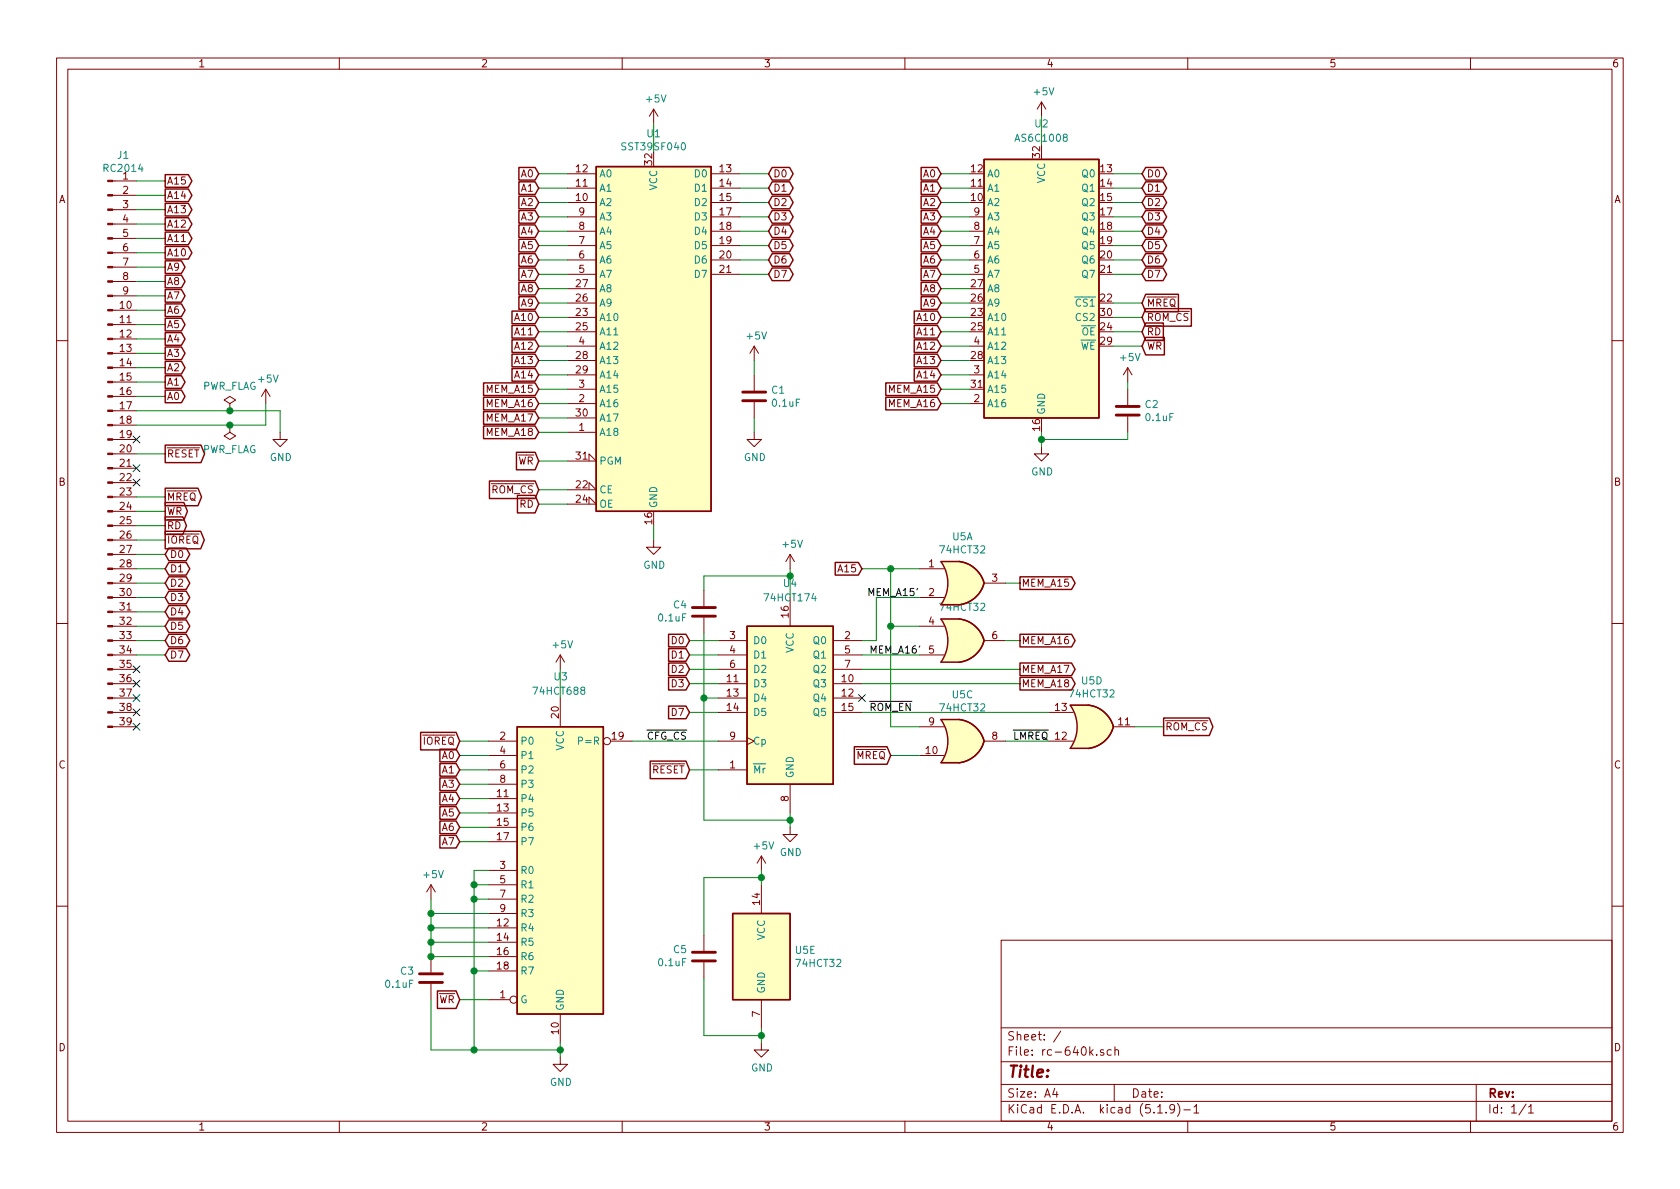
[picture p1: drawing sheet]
EESchema Schematic File Version 4
EELAYER 30 0
EELAYER END
$Descr A4 11693 8268
encoding utf-8
Sheet 1 1
Title ""
Date ""
Rev ""
Comp ""
Comment1 ""
Comment2 ""
Comment3 ""
Comment4 ""
$EndDescr
$Comp
L Connector:Conn_01x39_Male J1
U 1 1
P 750 3150
F 0 "J1" H 858 5231 50  0000 C CNN
F 1 "RC2014" H 858 5140 50  0000 C CNN
F 2 "Connector_PinHeader_2.54mm:PinHeader_1x39_P2.54mm_Vertical" H 750 3150 50  0001 C CNN
F 3 "~" H 750 3150 50  0001 C CNN
	1    750  3150
	1    0    0    -1  
$EndComp
Wire Wire Line
	950  2050 1150 2050
Wire Wire Line
	1150 2150 950  2150
Wire Wire Line
	950  2250 1150 2250
Wire Wire Line
	1150 2350 950  2350
Wire Wire Line
	950  2450 1150 2450
Wire Wire Line
	1150 2550 950  2550
Wire Wire Line
	950  2650 1150 2650
Wire Wire Line
	1150 2750 950  2750
$Comp
L power:GND #PWR0101
U 1 1
P 1950 3000
F 0 "#PWR0101" H 1950 2750 50  0001 C CNN
F 1 "GND" H 1955 2827 50  0000 C CNN
F 2 "" H 1950 3000 50  0001 C CNN
F 3 "" H 1950 3000 50  0001 C CNN
	1    1950 3000
	1    0    0    -1  
$EndComp
Wire Wire Line
	950  2850 1600 2850
Wire Wire Line
	950  2950 1600 2950
Text GLabel 1150 2750 2    50   Output ~ 0
A0
Text GLabel 1150 2650 2    50   Output ~ 0
A1
Text GLabel 1150 2550 2    50   Output ~ 0
A2
Text GLabel 1150 2450 2    50   Output ~ 0
A3
Text GLabel 1150 2350 2    50   Output ~ 0
A4
Text GLabel 1150 2250 2    50   Output ~ 0
A5
Text GLabel 1150 2150 2    50   Output ~ 0
A6
Text GLabel 1150 2050 2    50   Output ~ 0
A7
Text GLabel 1150 3850 2    50   BiDi ~ 0
D0
Text GLabel 1150 3950 2    50   BiDi ~ 0
D1
Text GLabel 1150 4050 2    50   BiDi ~ 0
D2
Text GLabel 1150 4150 2    50   BiDi ~ 0
D3
Text GLabel 1150 4250 2    50   BiDi ~ 0
D4
Text GLabel 1150 4350 2    50   BiDi ~ 0
D5
Text GLabel 1150 4450 2    50   BiDi ~ 0
D6
Text GLabel 1150 4550 2    50   BiDi ~ 0
D7
Wire Wire Line
	950  3850 1150 3850
Wire Wire Line
	950  3950 1150 3950
Wire Wire Line
	950  4050 1150 4050
Wire Wire Line
	950  4150 1150 4150
Wire Wire Line
	950  4250 1150 4250
Wire Wire Line
	950  4350 1150 4350
Wire Wire Line
	950  4450 1150 4450
Wire Wire Line
	950  4550 1150 4550
Text GLabel 1150 3550 2    50   Output ~ 0
~WR
Text GLabel 1150 3650 2    50   Output ~ 0
~RD
Wire Wire Line
	1150 3650 950  3650
Wire Wire Line
	1150 3550 950  3550
NoConn ~ 950  4650
NoConn ~ 950  4750
NoConn ~ 950  4850
NoConn ~ 950  4950
NoConn ~ 950  5050
$Comp
L power:+5V #PWR0105
U 1 1
P 1850 2800
F 0 "#PWR0105" H 1850 2650 50  0001 C CNN
F 1 "+5V" H 1865 2973 50  0000 C CNN
F 2 "" H 1850 2800 50  0001 C CNN
F 3 "" H 1850 2800 50  0001 C CNN
	1    1850 2800
	1    0    0    -1  
$EndComp
$Comp
L power:PWR_FLAG #FLG0101
U 1 1
P 1600 2850
F 0 "#FLG0101" H 1600 2925 50  0001 C CNN
F 1 "PWR_FLAG" H 1600 3023 50  0000 C CNN
F 2 "" H 1600 2850 50  0001 C CNN
F 3 "~" H 1600 2850 50  0001 C CNN
	1    1600 2850
	1    0    0    -1  
$EndComp
$Comp
L power:PWR_FLAG #FLG0102
U 1 1
P 1600 2950
F 0 "#FLG0102" H 1600 3025 50  0001 C CNN
F 1 "PWR_FLAG" H 1600 3123 50  0000 C CNN
F 2 "" H 1600 2950 50  0001 C CNN
F 3 "~" H 1600 2950 50  0001 C CNN
	1    1600 2950
	-1   0    0    1   
$EndComp
Wire Wire Line
	1950 2850 1950 3000
Wire Wire Line
	1850 2950 1850 2800
NoConn ~ 950  3250
NoConn ~ 950  3350
Text GLabel 1150 3750 2    50   Output ~ 0
~IOREQ
Wire Wire Line
	950  3750 1150 3750
Text GLabel 1150 3150 2    50   Output ~ 0
~RESET
Wire Wire Line
	950  3150 1150 3150
Connection ~ 1600 2950
Connection ~ 1600 2850
Text GLabel 1150 3450 2    50   Output ~ 0
~MREQ
Wire Wire Line
	950  3450 1150 3450
Text GLabel 1150 1950 2    50   Output ~ 0
A8
Text GLabel 1150 1850 2    50   Output ~ 0
A9
Text GLabel 1150 1650 2    50   Output ~ 0
A11
Text GLabel 1150 1550 2    50   Output ~ 0
A12
Text GLabel 1150 1450 2    50   Output ~ 0
A13
Text GLabel 1150 1350 2    50   Output ~ 0
A14
Text GLabel 1150 1250 2    50   Output ~ 0
A15
Wire Wire Line
	950  1950 1150 1950
Wire Wire Line
	950  1850 1150 1850
Wire Wire Line
	950  1750 1150 1750
Wire Wire Line
	950  1650 1150 1650
Wire Wire Line
	950  1550 1150 1550
Wire Wire Line
	950  1450 1150 1450
Wire Wire Line
	950  1350 1150 1350
Wire Wire Line
	950  1250 1150 1250
$Comp
L 74xx:74HCT688 U3
U 1 1
P 3900 6050
F 0 "U3" H 3850 7400 50  0000 L CNN
F 1 "74HCT688" H 3700 7300 50  0000 L CNN
F 2 "Package_DIP:DIP-20_W7.62mm_LongPads" H 3900 6050 50  0001 C CNN
F 3 "https://www.ti.com/lit/ds/symlink/cd54hc688.pdf" H 3900 6050 50  0001 C CNN
	1    3900 6050
	1    0    0    -1  
$EndComp
$Comp
L 74xx:74LS174 U4
U 1 1
P 5500 4850
F 0 "U4" H 5500 5650 50  0000 C CNN
F 1 "74HCT174" H 5500 5550 50  0000 C CNN
F 2 "Package_DIP:DIP-16_W7.62mm_LongPads" H 5500 4850 50  0001 C CNN
F 3 "http://www.ti.com/lit/gpn/sn74LS174" H 5500 4850 50  0001 C CNN
	1    5500 4850
	1    0    0    -1  
$EndComp
Text GLabel 4800 4450 0    50   Input ~ 0
D0
Text GLabel 4800 4550 0    50   Input ~ 0
D1
Text GLabel 4800 4650 0    50   Input ~ 0
D2
Text GLabel 4800 4750 0    50   Input ~ 0
D3
Text GLabel 4800 4950 0    50   Input ~ 0
D7
Wire Wire Line
	4800 4450 5000 4450
Wire Wire Line
	4800 4550 5000 4550
Wire Wire Line
	4800 4650 5000 4650
Wire Wire Line
	4800 4750 5000 4750
Text GLabel 4800 5350 0    50   Input ~ 0
~RESET
Wire Wire Line
	4800 5350 5000 5350
Wire Wire Line
	4800 4950 5000 4950
Text GLabel 7100 4050 2    50   Output ~ 0
MEM_A15
Text GLabel 7100 4650 2    50   Output ~ 0
MEM_A17
Wire Wire Line
	7000 4050 7100 4050
Wire Wire Line
	7000 4450 7100 4450
Wire Wire Line
	6000 4650 7100 4650
Text GLabel 1150 1750 2    50   Output ~ 0
A10
$Comp
L Memory_RAM:628128_DIP32_SSOP32 U2
U 1 1
P 7250 2000
F 0 "U2" H 7250 3150 50  0000 C CNN
F 1 "AS6C1008" H 7250 3050 50  0000 C CNN
F 2 "Package_DIP:DIP-32_W15.24mm_LongPads" H 7250 2100 50  0001 C CNN
F 3 "https://www.alliancememory.com/wp-content/uploads/pdf/AS6C4008.pdf" H 7250 2100 50  0001 C CNN
	1    7250 2000
	1    0    0    -1  
$EndComp
$Comp
L rc-640k:SST39SF040 U1
U 1 1
P 4550 2400
F 0 "U1" H 4550 3881 50  0000 C CNN
F 1 "SST39SF040" H 4550 3790 50  0000 C CNN
F 2 "Package_DIP:DIP-32_W15.24mm_LongPads" H 4550 2700 50  0001 C CNN
F 3 "http://ww1.microchip.com/downloads/en/DeviceDoc/25022B.pdf" H 4550 2700 50  0001 C CNN
	1    4550 2400
	1    0    0    -1  
$EndComp
Text GLabel 3750 1200 0    50   Input ~ 0
A0
Text GLabel 3750 1300 0    50   Input ~ 0
A1
Text GLabel 3750 1400 0    50   Input ~ 0
A2
Text GLabel 3750 1500 0    50   Input ~ 0
A3
Text GLabel 3750 1600 0    50   Input ~ 0
A4
Text GLabel 3750 1700 0    50   Input ~ 0
A5
Text GLabel 3750 1800 0    50   Input ~ 0
A6
Text GLabel 3750 1900 0    50   Input ~ 0
A7
Text GLabel 3750 2000 0    50   Input ~ 0
A8
Text GLabel 3750 2100 0    50   Input ~ 0
A9
Text GLabel 3750 2200 0    50   Input ~ 0
A10
Text GLabel 3750 2300 0    50   Input ~ 0
A11
Text GLabel 3750 2400 0    50   Input ~ 0
A12
Text GLabel 3750 2500 0    50   Input ~ 0
A13
Text GLabel 3750 2600 0    50   Input ~ 0
A14
Text GLabel 3750 2700 0    50   Input ~ 0
MEM_A15
Text GLabel 3750 2800 0    50   Input ~ 0
MEM_A16
Text GLabel 3750 2900 0    50   Input ~ 0
MEM_A17
Text GLabel 3750 3000 0    50   Input ~ 0
MEM_A18
Text GLabel 3750 3200 0    50   Input ~ 0
~WR
Text GLabel 3750 3500 0    50   Input ~ 0
~RD
Text GLabel 3750 3400 0    50   Input ~ 0
~ROM_CS
Text GLabel 5350 1200 2    50   BiDi ~ 0
D0
Text GLabel 5350 1300 2    50   BiDi ~ 0
D1
Text GLabel 5350 1400 2    50   BiDi ~ 0
D2
Text GLabel 5350 1500 2    50   BiDi ~ 0
D3
Text GLabel 5350 1600 2    50   BiDi ~ 0
D4
Text GLabel 5350 1700 2    50   BiDi ~ 0
D5
Text GLabel 5350 1800 2    50   BiDi ~ 0
D6
Text GLabel 5350 1900 2    50   BiDi ~ 0
D7
Wire Wire Line
	3750 1200 3950 1200
Wire Wire Line
	3750 1300 3950 1300
Wire Wire Line
	3750 1400 3950 1400
Wire Wire Line
	3750 1500 3950 1500
Wire Wire Line
	3750 1600 3950 1600
Wire Wire Line
	3750 1700 3950 1700
Wire Wire Line
	3750 1800 3950 1800
Wire Wire Line
	3750 1900 3950 1900
Wire Wire Line
	3750 2000 3950 2000
Wire Wire Line
	3750 2100 3950 2100
Wire Wire Line
	3750 2200 3950 2200
Wire Wire Line
	3750 2300 3950 2300
Wire Wire Line
	3750 2400 3950 2400
Wire Wire Line
	3750 2500 3950 2500
Wire Wire Line
	3750 2600 3950 2600
Wire Wire Line
	3750 2700 3950 2700
Wire Wire Line
	3750 2800 3950 2800
Wire Wire Line
	3750 2900 3950 2900
Wire Wire Line
	3750 3000 3950 3000
Wire Wire Line
	3750 3200 3950 3200
Wire Wire Line
	3750 3400 3950 3400
Wire Wire Line
	3750 3500 3950 3500
Wire Wire Line
	5150 1200 5350 1200
Wire Wire Line
	5150 1300 5350 1300
Wire Wire Line
	5150 1400 5350 1400
Wire Wire Line
	5150 1500 5350 1500
Wire Wire Line
	5150 1600 5350 1600
Wire Wire Line
	5150 1700 5350 1700
Wire Wire Line
	5150 1800 5350 1800
Wire Wire Line
	5150 1900 5350 1900
Text GLabel 6550 1200 0    50   Input ~ 0
A0
Text GLabel 6550 1300 0    50   Input ~ 0
A1
Text GLabel 6550 1400 0    50   Input ~ 0
A2
Text GLabel 6550 1500 0    50   Input ~ 0
A3
Text GLabel 6550 1600 0    50   Input ~ 0
A4
Text GLabel 6550 1700 0    50   Input ~ 0
A5
Text GLabel 6550 1800 0    50   Input ~ 0
A6
Text GLabel 6550 1900 0    50   Input ~ 0
A7
Text GLabel 6550 2000 0    50   Input ~ 0
A8
Text GLabel 6550 2100 0    50   Input ~ 0
A9
Text GLabel 6550 2200 0    50   Input ~ 0
A10
Text GLabel 6550 2300 0    50   Input ~ 0
A11
Text GLabel 6550 2400 0    50   Input ~ 0
A12
Text GLabel 6550 2500 0    50   Input ~ 0
A13
Text GLabel 6550 2600 0    50   Input ~ 0
A14
Text GLabel 6550 2700 0    50   Input ~ 0
MEM_A15
Text GLabel 6550 2800 0    50   Input ~ 0
MEM_A16
Text GLabel 7950 2400 2    50   Input ~ 0
~WR
Text GLabel 7950 2300 2    50   Input ~ 0
~RD
Wire Wire Line
	6550 1200 6750 1200
Wire Wire Line
	6550 1300 6750 1300
Wire Wire Line
	6550 1400 6750 1400
Wire Wire Line
	6550 1500 6750 1500
Wire Wire Line
	6550 1600 6750 1600
Wire Wire Line
	6550 1700 6750 1700
Wire Wire Line
	6550 1800 6750 1800
Wire Wire Line
	6550 1900 6750 1900
Wire Wire Line
	6550 2000 6750 2000
Wire Wire Line
	6550 2100 6750 2100
Wire Wire Line
	6550 2200 6750 2200
Wire Wire Line
	6550 2300 6750 2300
Wire Wire Line
	6550 2400 6750 2400
Wire Wire Line
	6550 2500 6750 2500
Wire Wire Line
	6550 2600 6750 2600
Wire Wire Line
	6550 2700 6750 2700
Wire Wire Line
	6550 2800 6750 2800
Text GLabel 7950 1200 2    50   BiDi ~ 0
D0
Text GLabel 7950 1300 2    50   BiDi ~ 0
D1
Text GLabel 7950 1400 2    50   BiDi ~ 0
D2
Text GLabel 7950 1500 2    50   BiDi ~ 0
D3
Text GLabel 7950 1600 2    50   BiDi ~ 0
D4
Text GLabel 7950 1700 2    50   BiDi ~ 0
D5
Text GLabel 7950 1800 2    50   BiDi ~ 0
D6
Text GLabel 7950 1900 2    50   BiDi ~ 0
D7
Wire Wire Line
	7750 1200 7950 1200
Wire Wire Line
	7750 1300 7950 1300
Wire Wire Line
	7750 1400 7950 1400
Wire Wire Line
	7750 1500 7950 1500
Wire Wire Line
	7750 1600 7950 1600
Wire Wire Line
	7750 1700 7950 1700
Wire Wire Line
	7750 1800 7950 1800
Wire Wire Line
	7750 1900 7950 1900
Wire Wire Line
	7750 2300 7950 2300
Wire Wire Line
	7750 2400 7950 2400
$Comp
L power:+5V #PWR0102
U 1 1
P 4550 850
F 0 "#PWR0102" H 4550 700 50  0001 C CNN
F 1 "+5V" H 4565 1023 50  0000 C CNN
F 2 "" H 4550 850 50  0001 C CNN
F 3 "" H 4550 850 50  0001 C CNN
	1    4550 850 
	1    0    0    -1  
$EndComp
Wire Wire Line
	4550 850  4550 1050
$Comp
L power:+5V #PWR0103
U 1 1
P 7250 800
F 0 "#PWR0103" H 7250 650 50  0001 C CNN
F 1 "+5V" H 7265 973 50  0000 C CNN
F 2 "" H 7250 800 50  0001 C CNN
F 3 "" H 7250 800 50  0001 C CNN
	1    7250 800 
	1    0    0    -1  
$EndComp
Wire Wire Line
	7250 800  7250 1000
$Comp
L power:GND #PWR0104
U 1 1
P 4550 3750
F 0 "#PWR0104" H 4550 3500 50  0001 C CNN
F 1 "GND" H 4555 3577 50  0000 C CNN
F 2 "" H 4550 3750 50  0001 C CNN
F 3 "" H 4550 3750 50  0001 C CNN
	1    4550 3750
	1    0    0    -1  
$EndComp
Wire Wire Line
	4550 3750 4550 3650
$Comp
L power:GND #PWR0106
U 1 1
P 7250 3100
F 0 "#PWR0106" H 7250 2850 50  0001 C CNN
F 1 "GND" H 7255 2927 50  0000 C CNN
F 2 "" H 7250 3100 50  0001 C CNN
F 3 "" H 7250 3100 50  0001 C CNN
	1    7250 3100
	1    0    0    -1  
$EndComp
Wire Wire Line
	7250 3100 7250 3050
Text GLabel 7950 2200 2    50   Input ~ 0
~ROM_CS
Wire Wire Line
	7950 2200 7750 2200
Text GLabel 8100 5050 2    50   Output ~ 0
~ROM_CS
Wire Wire Line
	6000 3950 6200 3950
Wire Wire Line
	6000 4550 6400 4550
Wire Wire Line
	6000 4450 6100 4450
Wire Wire Line
	6100 4450 6100 4150
Wire Wire Line
	6100 4150 6400 4150
Wire Wire Line
	6200 3950 6200 4350
Wire Wire Line
	6200 4350 6400 4350
Connection ~ 6200 3950
Wire Wire Line
	6200 3950 6400 3950
Wire Wire Line
	6000 4950 7300 4950
Wire Wire Line
	6000 4750 7100 4750
Text GLabel 7100 4750 2    50   Output ~ 0
MEM_A18
Text GLabel 6000 3950 0    50   Input ~ 0
A15
Text GLabel 6200 5250 0    50   Input ~ 0
~MREQ
Text GLabel 7950 2100 2    50   Input ~ 0
~MREQ
Wire Wire Line
	7950 2100 7750 2100
Wire Wire Line
	6200 5250 6400 5250
NoConn ~ 6000 4850
Wire Wire Line
	5000 5150 4400 5150
Text GLabel 3200 5150 0    50   Input ~ 0
~IOREQ
Text GLabel 3200 5250 0    50   Input ~ 0
A0
Text GLabel 3200 5350 0    50   Input ~ 0
A1
Text GLabel 3200 5450 0    50   Input ~ 0
A3
Text GLabel 3200 5550 0    50   Input ~ 0
A4
Text GLabel 3200 5650 0    50   Input ~ 0
A5
Text GLabel 3200 5750 0    50   Input ~ 0
A6
Text GLabel 3200 5850 0    50   Input ~ 0
A7
Text GLabel 3200 6950 0    50   Input ~ 0
~WR
Wire Wire Line
	3200 5150 3400 5150
Wire Wire Line
	3400 5250 3200 5250
Wire Wire Line
	3200 5350 3400 5350
Wire Wire Line
	3400 5450 3200 5450
Wire Wire Line
	3200 5550 3400 5550
Wire Wire Line
	3400 5650 3200 5650
Wire Wire Line
	3200 5750 3400 5750
Wire Wire Line
	3400 5850 3200 5850
Wire Wire Line
	3400 6050 3300 6050
Wire Wire Line
	3300 6050 3300 6150
Wire Wire Line
	3300 7300 3900 7300
Wire Wire Line
	3900 7300 3900 7350
$Comp
L power:GND #PWR0107
U 1 1
P 3900 7350
F 0 "#PWR0107" H 3900 7100 50  0001 C CNN
F 1 "GND" H 3905 7177 50  0000 C CNN
F 2 "" H 3900 7350 50  0001 C CNN
F 3 "" H 3900 7350 50  0001 C CNN
	1    3900 7350
	1    0    0    -1  
$EndComp
Wire Wire Line
	3900 7250 3900 7300
Connection ~ 3900 7300
Wire Wire Line
	3400 6950 3200 6950
Wire Wire Line
	3400 6150 3300 6150
Connection ~ 3300 6150
Wire Wire Line
	3300 6150 3300 6250
Wire Wire Line
	3400 6250 3300 6250
Connection ~ 3300 6250
Wire Wire Line
	3300 6250 3300 6750
Wire Wire Line
	3400 6750 3300 6750
Connection ~ 3300 6750
Wire Wire Line
	3300 6750 3300 7300
$Comp
L power:+5V #PWR0108
U 1 1
P 3000 6250
F 0 "#PWR0108" H 3000 6100 50  0001 C CNN
F 1 "+5V" H 3015 6423 50  0000 C CNN
F 2 "" H 3000 6250 50  0001 C CNN
F 3 "" H 3000 6250 50  0001 C CNN
	1    3000 6250
	1    0    0    -1  
$EndComp
Wire Wire Line
	3400 6350 3000 6350
Wire Wire Line
	3000 6350 3000 6250
Wire Wire Line
	3400 6650 3000 6650
Wire Wire Line
	3000 6650 3000 6550
Connection ~ 3000 6350
Wire Wire Line
	3400 6550 3000 6550
Connection ~ 3000 6550
Wire Wire Line
	3000 6550 3000 6450
Wire Wire Line
	3400 6450 3000 6450
Connection ~ 3000 6450
Wire Wire Line
	3000 6450 3000 6350
$Comp
L power:+5V #PWR0109
U 1 1
P 3900 4650
F 0 "#PWR0109" H 3900 4500 50  0001 C CNN
F 1 "+5V" H 3915 4823 50  0000 C CNN
F 2 "" H 3900 4650 50  0001 C CNN
F 3 "" H 3900 4650 50  0001 C CNN
	1    3900 4650
	1    0    0    -1  
$EndComp
Wire Wire Line
	3900 4650 3900 4850
$Comp
L power:+5V #PWR0110
U 1 1
P 5500 3950
F 0 "#PWR0110" H 5500 3800 50  0001 C CNN
F 1 "+5V" H 5515 4123 50  0000 C CNN
F 2 "" H 5500 3950 50  0001 C CNN
F 3 "" H 5500 3950 50  0001 C CNN
	1    5500 3950
	1    0    0    -1  
$EndComp
$Comp
L power:GND #PWR0111
U 1 1
P 5500 5750
F 0 "#PWR0111" H 5500 5500 50  0001 C CNN
F 1 "GND" H 5505 5577 50  0000 C CNN
F 2 "" H 5500 5750 50  0001 C CNN
F 3 "" H 5500 5750 50  0001 C CNN
	1    5500 5750
	1    0    0    -1  
$EndComp
Wire Wire Line
	5500 5750 5500 5700
Wire Wire Line
	5500 4150 5500 4000
Wire Wire Line
	5000 4850 4900 4850
Wire Wire Line
	4900 4850 4900 5700
Wire Wire Line
	4900 5700 5500 5700
Connection ~ 5500 5700
Wire Wire Line
	5500 5700 5500 5650
$Comp
L power:+5V #PWR0112
U 1 1
P 5300 6050
F 0 "#PWR0112" H 5300 5900 50  0001 C CNN
F 1 "+5V" H 5315 6223 50  0000 C CNN
F 2 "" H 5300 6050 50  0001 C CNN
F 3 "" H 5300 6050 50  0001 C CNN
	1    5300 6050
	1    0    0    -1  
$EndComp
$Comp
L power:GND #PWR0113
U 1 1
P 5300 7250
F 0 "#PWR0113" H 5300 7000 50  0001 C CNN
F 1 "GND" H 5305 7077 50  0000 C CNN
F 2 "" H 5300 7250 50  0001 C CNN
F 3 "" H 5300 7250 50  0001 C CNN
	1    5300 7250
	1    0    0    -1  
$EndComp
Wire Wire Line
	5300 7250 5300 7200
Wire Wire Line
	5300 6150 5300 6100
NoConn ~ 950  3050
Text GLabel 7100 4450 2    50   Output ~ 0
MEM_A16
$Comp
L Device:C C1
U 1 1
P 5250 2750
F 0 "C1" H 5365 2796 50  0000 L CNN
F 1 "0.1uF" H 5365 2705 50  0000 L CNN
F 2 "Capacitor_THT:C_Disc_D3.0mm_W1.6mm_P2.50mm" H 5288 2600 50  0001 C CNN
F 3 "~" H 5250 2750 50  0001 C CNN
	1    5250 2750
	1    0    0    -1  
$EndComp
$Comp
L power:+5V #PWR0114
U 1 1
P 5250 2500
F 0 "#PWR0114" H 5250 2350 50  0001 C CNN
F 1 "+5V" H 5265 2673 50  0000 C CNN
F 2 "" H 5250 2500 50  0001 C CNN
F 3 "" H 5250 2500 50  0001 C CNN
	1    5250 2500
	1    0    0    -1  
$EndComp
$Comp
L power:GND #PWR0115
U 1 1
P 5250 3000
F 0 "#PWR0115" H 5250 2750 50  0001 C CNN
F 1 "GND" H 5255 2827 50  0000 C CNN
F 2 "" H 5250 3000 50  0001 C CNN
F 3 "" H 5250 3000 50  0001 C CNN
	1    5250 3000
	1    0    0    -1  
$EndComp
Wire Wire Line
	5250 3000 5250 2900
Wire Wire Line
	5250 2600 5250 2500
$Comp
L Device:C C2
U 1 1
P 7850 2850
F 0 "C2" H 7965 2896 50  0000 L CNN
F 1 "0.1uF" H 7965 2805 50  0000 L CNN
F 2 "Capacitor_THT:C_Disc_D3.0mm_W1.6mm_P2.50mm" H 7888 2700 50  0001 C CNN
F 3 "~" H 7850 2850 50  0001 C CNN
	1    7850 2850
	1    0    0    -1  
$EndComp
$Comp
L power:+5V #PWR0116
U 1 1
P 7850 2650
F 0 "#PWR0116" H 7850 2500 50  0001 C CNN
F 1 "+5V" H 7865 2823 50  0000 C CNN
F 2 "" H 7850 2650 50  0001 C CNN
F 3 "" H 7850 2650 50  0001 C CNN
	1    7850 2650
	1    0    0    -1  
$EndComp
Wire Wire Line
	7850 3050 7850 3000
Wire Wire Line
	7850 2700 7850 2650
$Comp
L Device:C C3
U 1 1
P 3000 6800
F 0 "C3" H 2886 6754 50  0000 R CNN
F 1 "0.1uF" H 2886 6845 50  0000 R CNN
F 2 "Capacitor_THT:C_Disc_D3.0mm_W1.6mm_P2.50mm" H 3038 6650 50  0001 C CNN
F 3 "~" H 3000 6800 50  0001 C CNN
	1    3000 6800
	1    0    0    1   
$EndComp
Connection ~ 3000 6650
Wire Wire Line
	3300 7300 3000 7300
Wire Wire Line
	3000 7300 3000 6950
Connection ~ 3300 7300
$Comp
L Device:C C5
U 1 1
P 4900 6650
F 0 "C5" H 4786 6604 50  0000 R CNN
F 1 "0.1uF" H 4786 6695 50  0000 R CNN
F 2 "Capacitor_THT:C_Disc_D3.0mm_W1.6mm_P2.50mm" H 4938 6500 50  0001 C CNN
F 3 "~" H 4900 6650 50  0001 C CNN
	1    4900 6650
	1    0    0    1   
$EndComp
Wire Wire Line
	4900 6500 4900 6100
Wire Wire Line
	4900 6100 5300 6100
Connection ~ 5300 6100
Wire Wire Line
	5300 6100 5300 6050
Wire Wire Line
	4900 6800 4900 7200
Wire Wire Line
	4900 7200 5300 7200
Connection ~ 5300 7200
Wire Wire Line
	5300 7200 5300 7150
$Comp
L Device:C C4
U 1 1
P 4900 4250
F 0 "C4" H 4786 4204 50  0000 R CNN
F 1 "0.1uF" H 4786 4295 50  0000 R CNN
F 2 "Capacitor_THT:C_Disc_D3.0mm_W1.6mm_P2.50mm" H 4938 4100 50  0001 C CNN
F 3 "~" H 4900 4250 50  0001 C CNN
	1    4900 4250
	1    0    0    1   
$EndComp
Wire Wire Line
	4900 4100 4900 4000
Wire Wire Line
	4900 4000 5500 4000
Connection ~ 5500 4000
Wire Wire Line
	5500 4000 5500 3950
Wire Wire Line
	4900 4400 4900 4850
Connection ~ 4900 4850
Wire Wire Line
	7850 3050 7250 3050
Connection ~ 7250 3050
Wire Wire Line
	7250 3050 7250 3000
Wire Wire Line
	1600 2850 1950 2850
Wire Wire Line
	1600 2950 1850 2950
Text Label 4500 5150 0    50   ~ 0
~CFG_CS
Text Label 6050 4950 0    50   ~ 0
~ROM_EN
Text Label 6050 4550 0    50   ~ 0
MEM_A16'
Text Label 6400 4150 2    50   ~ 0
MEM_A15'
$Comp
L 74xx:74LS32 U5
U 5 1
P 5300 6650
F 0 "U5" H 5530 6696 50  0000 L CNN
F 1 "74HCT32" H 5530 6605 50  0000 L CNN
F 2 "Package_DIP:DIP-14_W7.62mm_LongPads" H 5300 6650 50  0001 C CNN
F 3 "http://www.ti.com/lit/gpn/sn74LS32" H 5300 6650 50  0001 C CNN
	5    5300 6650
	1    0    0    -1  
$EndComp
$Comp
L 74xx:74LS32 U5
U 1 1
P 6700 4050
F 0 "U5" H 6700 4375 50  0000 C CNN
F 1 "74HCT32" H 6700 4284 50  0000 C CNN
F 2 "Package_DIP:DIP-14_W7.62mm_LongPads" H 6700 4050 50  0001 C CNN
F 3 "http://www.ti.com/lit/gpn/sn74LS32" H 6700 4050 50  0001 C CNN
	1    6700 4050
	1    0    0    -1  
$EndComp
$Comp
L 74xx:74LS32 U5
U 2 1
P 6700 4450
F 0 "U5" H 6700 4775 50  0000 C CNN
F 1 "74HCT32" H 6700 4684 50  0000 C CNN
F 2 "Package_DIP:DIP-14_W7.62mm_LongPads" H 6700 4450 50  0001 C CNN
F 3 "http://www.ti.com/lit/gpn/sn74LS32" H 6700 4450 50  0001 C CNN
	2    6700 4450
	1    0    0    -1  
$EndComp
$Comp
L 74xx:74LS32 U5
U 3 1
P 6700 5150
F 0 "U5" H 6700 5475 50  0000 C CNN
F 1 "74HCT32" H 6700 5384 50  0000 C CNN
F 2 "Package_DIP:DIP-14_W7.62mm_LongPads" H 6700 5150 50  0001 C CNN
F 3 "http://www.ti.com/lit/gpn/sn74LS32" H 6700 5150 50  0001 C CNN
	3    6700 5150
	1    0    0    -1  
$EndComp
$Comp
L 74xx:74LS32 U5
U 4 1
P 7600 5050
F 0 "U5" H 7600 4733 50  0000 C CNN
F 1 "74HCT32" H 7600 4824 50  0000 C CNN
F 2 "Package_DIP:DIP-14_W7.62mm_LongPads" H 7600 5050 50  0001 C CNN
F 3 "http://www.ti.com/lit/gpn/sn74LS32" H 7600 5050 50  0001 C CNN
	4    7600 5050
	1    0    0    1   
$EndComp
Wire Wire Line
	7900 5050 8100 5050
Wire Wire Line
	7000 5150 7300 5150
Wire Wire Line
	6200 4350 6200 5050
Wire Wire Line
	6200 5050 6400 5050
Connection ~ 6200 4350
Text Label 7050 5150 0    50   ~ 0
~LMREQ
$EndSCHEMATC
